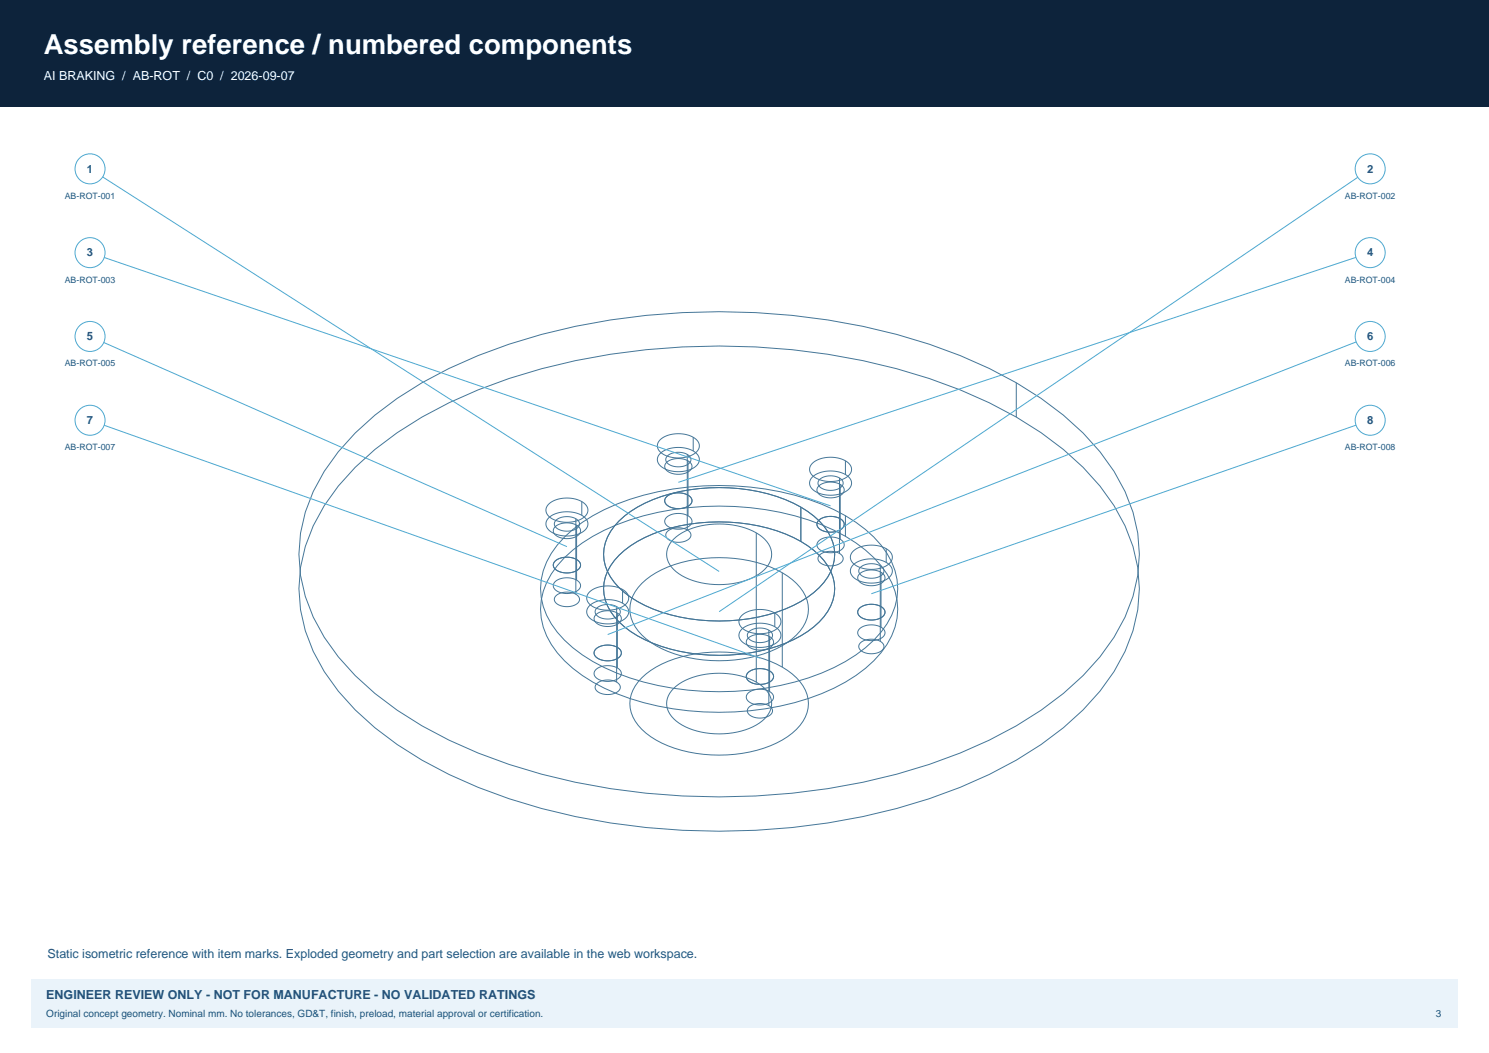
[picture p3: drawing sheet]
<svg xmlns="http://www.w3.org/2000/svg" width="420mm" height="297mm" viewBox="0 0 420 297" stroke-linecap="round" stroke-linejoin="round" font-family="sans-serif">
<path d="M0 0h420v30h-420z" fill-rule="evenodd" fill="#0d233b"/>
<path d="M8.8 276.2h402.4v13.7h-402.4z" fill-rule="evenodd" fill="#eaf3fa"/>
<g fill="none" stroke="#457798" stroke-width=".28">
<path d="M286.7 108v9.6M100.2 131.8a110.8 110.8 0 0 1 43.4-25 196.2 196.2 0 0 1 118.5 0 110.8 110.8 0 0 1 43.4 25 52.3 52.3 0 0 1 15.4 28.3 42 42 0 0 1-6.7 29.3 72.6 72.6 0 0 1-20.6 20.6 140.1 140.1 0 0 1-50.2 20.3 197.4 197.4 0 0 1-99.8-5 110.8 110.8 0 0 1-43.4-25.1 52.3 52.3 0 0 1-15.4-28.2 42 42 0 0 1 6.7-29.4l3.9-5.5zM100.2 122.1a110.8 110.8 0 0 1 43.4-25 196.2 196.2 0 0 1 118.5 0 110.8 110.8 0 0 1 43.4 25 52.3 52.3 0 0 1 15.4 28.3 42 42 0 0 1-6.7 29.3 72.6 72.6 0 0 1-20.6 20.6 140.1 140.1 0 0 1-50.2 20.3 197.4 197.4 0 0 1-99.8-5 110.8 110.8 0 0 1-43.4-25 52.3 52.3 0 0 1-15.4-28.3 42 42 0 0 1 6.7-29.4l3.9-5.5zM186.2 127.9a8.4 8.4 0 0 1 10.5 .3 2.47 2.47 0 0 1-1.2 3.8 8.5 8.5 0 0 1-9.5-.9 2.2 2.2 0 0 1 .2-3.2zM186.2 124a8.4 8.4 0 0 1 10.5 .3 2.47 2.47 0 0 1-1.2 3.9 8.5 8.5 0 0 1-9.5-1 2.2 2.2 0 0 1 .2-3.2zM188 130.4a5.3 5.3 0 0 1 7 .4 1.93 1.93 0 0 1-1.7 2.7 4.8 4.8 0 0 1-5.8-1.6 1.47 1.47 0 0 1 .5-1.5zM188.3 128.6a4.8 4.8 0 0 1 6.5 .5 1.97 1.97 0 0 1-2 2.4 4.3 4.3 0 0 1-5-1.5v-.7zM193.9 128.2v21.3M194.1 130v9.7M194.1 139.7v5.8M195.5 123.3v3.9M229.1 134.6a8.4 8.4 0 0 1 10.5 .2 2.47 2.47 0 0 1-1.1 3.9 8.5 8.5 0 0 1-9.6-1 2.2 2.2 0 0 1 .2-3.1z"/>
<path d="M229.1 130.7a8.4 8.4 0 0 1 10.5 .2 2.47 2.47 0 0 1-1.1 3.9 8.5 8.5 0 0 1-9.6-1 2.2 2.2 0 0 1 .2-3.1zM230.9 137.1a5.3 5.3 0 0 1 7 .3 1.93 1.93 0 0 1-1.7 2.7 4.8 4.8 0 0 1-5.7-1.5 1.47 1.47 0 0 1 .4-1.5zM231.2 135.2a4.8 4.8 0 0 1 6.5 .5 1.97 1.97 0 0 1-1.9 2.4 4.3 4.3 0 0 1-5-1.5v-.7zM236.8 134.8v21.3M237 136.6v9.7M238.5 130v3.8M154.8 146.1a8.4 8.4 0 0 1 10.5 .2 2.47 2.47 0 0 1-1.2 3.9 8.5 8.5 0 0 1-9.6-1 2.2 2.2 0 0 1 .3-3.1zM154.8 142.2a8.4 8.4 0 0 1 10.5 .2 2.47 2.47 0 0 1-1.2 3.9 8.5 8.5 0 0 1-9.6-1 2.2 2.2 0 0 1 .3-3.1zM156.6 158.3a5.3 5.3 0 0 1 6.9 .3 1.93 1.93 0 0 1-1.7 2.7 4.8 4.8 0 0 1-5.7-1.5 1.47 1.47 0 0 1 .5-1.5zM156.6 148.6a5.3 5.3 0 0 1 6.9 .3 1.93 1.93 0 0 1-1.7 2.7 4.8 4.8 0 0 1-5.7-1.5 1.47 1.47 0 0 1 .5-1.5zM156.8 146.7a4.8 4.8 0 0 1 6.5 .5 1.97 1.97 0 0 1-1.9 2.4 4.3 4.3 0 0 1-5-1.5v-.7zM159.2 157.3a52.9 52.9 0 0 1 26.4-12.8 80.9 80.9 0 0 1 49.6 5 35.7 35.7 0 0 1 15 12.4 18.1 18.1 0 0 1-1.7 22.2 43 43 0 0 1-20.5 12.9 82.6 82.6 0 0 1-54-1.4 39.2 39.2 0 0 1-18.5-13.8 18.1 18.1 0 0 1 1.7-22.3z"/>
<path d="M159.2 151.5a52.9 52.9 0 0 1 26.4-12.8 80.9 80.9 0 0 1 49.6 5 35.7 35.7 0 0 1 15 12.4 18.1 18.1 0 0 1-1.7 22.2 43 43 0 0 1-20.5 12.9 82.6 82.6 0 0 1-54-1.4 39.2 39.2 0 0 1-18.5-13.8 18.1 18.1 0 0 1 1.7-22.3zM162.4 146.3v21.3M162.6 148.1v9.7M162.6 157.8v5.8M164.1 141.5v3.8M174.6 156.6a35.4 35.4 0 0 1 19.8-8.8 50.4 50.4 0 0 1 31.5 4.9 17.4 17.4 0 0 1 9.4 11.7 13.6 13.6 0 0 1-5.8 12.4 41.7 41.7 0 0 1-23.8 8 47.1 47.1 0 0 1-27.8-6.7 15.2 15.2 0 0 1-7.6-12.1 13.4 13.4 0 0 1 4.3-9.4zM174.6 146.9a35.4 35.4 0 0 1 19.8-8.7 50.4 50.4 0 0 1 31.5 4.8 17.4 17.4 0 0 1 9.4 11.7 13.6 13.6 0 0 1-5.8 12.4 41.7 41.7 0 0 1-23.8 8 47.1 47.1 0 0 1-27.8-6.7 15.2 15.2 0 0 1-7.6-12.1 13.4 13.4 0 0 1 4.3-9.4zM188 140.1a5.3 5.3 0 0 1 7 .4 1.93 1.93 0 0 1-1.7 2.7 4.8 4.8 0 0 1-5.8-1.6 1.47 1.47 0 0 1 .5-1.5zM188 145.9a5.3 5.3 0 0 1 7 .4 1.93 1.93 0 0 1-1.7 2.7 4.8 4.8 0 0 1-5.8-1.6 1.47 1.47 0 0 1 .5-1.5zM188.3 149.9a4.8 4.8 0 0 1 6.5 .5 1.97 1.97 0 0 1-2 2.4 4.3 4.3 0 0 1-5-1.5v-.7zM190 152.1a20.3 20.3 0 0 1 16.7-4 13.5 13.5 0 0 1 10.5 6 5.8 5.8 0 0 1-2.2 7.1 22.2 22.2 0 0 1-19.6 2.5 10.4 10.4 0 0 1-7.1-5.9 5.6 5.6 0 0 1 1.7-5.7zM213.3 150.3v42.1"/>
<path d="M225.9 143v9.7M230.9 146.8a5.3 5.3 0 0 1 7 .3 1.93 1.93 0 0 1-1.7 2.7 4.8 4.8 0 0 1-5.7-1.5 1.47 1.47 0 0 1 .4-1.5zM230.9 152.6a5.3 5.3 0 0 1 7 .3 1.93 1.93 0 0 1-1.7 2.7 4.8 4.8 0 0 1-5.7-1.5 1.47 1.47 0 0 1 .4-1.5zM231.2 156.5a4.8 4.8 0 0 1 6.5 .5 1.97 1.97 0 0 1-1.9 2.4 4.3 4.3 0 0 1-5-1.5v-.7zM237 146.3v5.8M238.5 145.5v5.8M240.6 159.3a8.4 8.4 0 0 1 10.6 .3 2.47 2.47 0 0 1-1.2 3.9 8.5 8.5 0 0 1-9.6-1 2.2 2.2 0 0 1 .2-3.2zM240.6 155.5a8.4 8.4 0 0 1 10.6 .2 2.47 2.47 0 0 1-1.2 3.9 8.5 8.5 0 0 1-9.6-1 2.2 2.2 0 0 1 .2-3.1zM248.3 159.6v21.3M250 154.8v3.8M156.6 164.1a5.3 5.3 0 0 1 6.9 .3 1.93 1.93 0 0 1-1.7 2.7 4.8 4.8 0 0 1-5.7-1.5 1.47 1.47 0 0 1 .5-1.5zM156.8 168a4.8 4.8 0 0 1 6.5 .5 1.97 1.97 0 0 1-1.9 2.4 4.3 4.3 0 0 1-5-1.5v-.7z"/>
<path d="M166.3 170.8a8.4 8.4 0 0 1 10.5 .3 2.47 2.47 0 0 1-1.2 3.9 8.5 8.5 0 0 1-9.6-1 2.2 2.2 0 0 1 .3-3.2zM166.3 167a8.4 8.4 0 0 1 10.5 .2 2.47 2.47 0 0 1-1.2 3.9 8.5 8.5 0 0 1-9.6-1 2.2 2.2 0 0 1 .3-3.1zM168.1 173.4a5.3 5.3 0 0 1 6.9 .3 1.93 1.93 0 0 1-1.7 2.7 4.8 4.8 0 0 1-5.7-1.5 1.47 1.47 0 0 1 .5-1.5zM168.3 171.5a4.8 4.8 0 0 1 6.6 .5 1.97 1.97 0 0 1-2 2.4 4.3 4.3 0 0 1-5-1.5v-.7zM173.9 171.1v21.3M174.1 172.9v9.7M175.6 166.3v3.8M181 164.6a29.2 29.2 0 0 1 17.5-7.1 36.9 36.9 0 0 1 23.6 5 11.4 11.4 0 0 1 5.8 10.6 13.4 13.4 0 0 1-7.2 9 39.4 39.4 0 0 1-35.7 0 13.4 13.4 0 0 1-7.2-9 9.8 9.8 0 0 1 3.2-8.5zM209.2 177.5a8.4 8.4 0 0 1 10.5 .2 2.47 2.47 0 0 1-1.2 3.9 8.5 8.5 0 0 1-9.5-1 2.2 2.2 0 0 1 .2-3.1zM209.2 173.6a8.4 8.4 0 0 1 10.5 .3 2.47 2.47 0 0 1-1.2 3.8 8.5 8.5 0 0 1-9.5-.9 2.2 2.2 0 0 1 .2-3.2zM211.3 178.2a4.8 4.8 0 0 1 6.5 .5 1.97 1.97 0 0 1-1.9 2.4 4.3 4.3 0 0 1-5.1-1.6v-.7zM216.9 177.7v21.3"/>
<path d="M217.1 179.6v9.6M218.5 172.9v3.9M220.7 161.5v26.7M242.4 171.5a5.3 5.3 0 0 1 7 .4 1.93 1.93 0 0 1-1.7 2.7 4.8 4.8 0 0 1-5.7-1.6 1.47 1.47 0 0 1 .4-1.5zM242.4 161.9a5.3 5.3 0 0 1 7 .3 1.93 1.93 0 0 1-1.7 2.7 4.8 4.8 0 0 1-5.7-1.5 1.47 1.47 0 0 1 .4-1.5zM242.4 177.4a5.3 5.3 0 0 1 7 .3 1.93 1.93 0 0 1-1.7 2.7 4.8 4.8 0 0 1-5.7-1.5 1.47 1.47 0 0 1 .4-1.5zM242.7 160a4.8 4.8 0 0 1 6.5 .5 1.97 1.97 0 0 1-1.9 2.4 4.3 4.3 0 0 1-5-1.5v-.7zM248.5 161.4v9.7M248.5 171.1v5.8M168.1 183.1a5.3 5.3 0 0 1 6.9 .3 1.93 1.93 0 0 1-1.7 2.7 4.8 4.8 0 0 1-5.7-1.5 1.47 1.47 0 0 1 .5-1.5zM168.1 188.9a5.3 5.3 0 0 1 6.9 .3 1.93 1.93 0 0 1-1.7 2.7 4.8 4.8 0 0 1-5.7-1.5 1.47 1.47 0 0 1 .5-1.5zM168.3 192.8a4.8 4.8 0 0 1 6.6 .5 1.97 1.97 0 0 1-2 2.4 4.3 4.3 0 0 1-5-1.5v-.7z"/>
<path d="M174.1 182.6v5.8M181 191.2a29.2 29.2 0 0 1 17.5-7.1 36.9 36.9 0 0 1 23.6 5 11.4 11.4 0 0 1 5.8 10.6 13.4 13.4 0 0 1-7.2 9 39.4 39.4 0 0 1-35.7 0 13.4 13.4 0 0 1-7.2-9 9.8 9.8 0 0 1 3.2-8.5zM190 194.2a20.3 20.3 0 0 1 16.7-4 13.5 13.5 0 0 1 10.5 6 5.8 5.8 0 0 1-2.2 7.1 22.2 22.2 0 0 1-19.6 2.5 10.4 10.4 0 0 1-7.1-5.9 5.6 5.6 0 0 1 1.7-5.7zM211 189.7a5.3 5.3 0 0 1 7 .3 1.93 1.93 0 0 1-1.7 2.7 4.8 4.8 0 0 1-5.7-1.5 1.47 1.47 0 0 1 .4-1.5zM211 180a5.3 5.3 0 0 1 7 .4 1.93 1.93 0 0 1-1.7 2.7 4.8 4.8 0 0 1-5.7-1.6 1.47 1.47 0 0 1 .4-1.5zM211 195.5a5.3 5.3 0 0 1 7 .4 1.93 1.93 0 0 1-1.7 2.6 4.8 4.8 0 0 1-5.7-1.5 1.47 1.47 0 0 1 .4-1.5zM211.3 199.5a4.8 4.8 0 0 1 6.5 .5 1.97 1.97 0 0 1-1.9 2.3 4.3 4.3 0 0 1-5.1-1.5v-.7zM217.1 189.2v5.8M242.7 181.3a4.8 4.8 0 0 1 6.5 .5 1.97 1.97 0 0 1-1.9 2.4 4.3 4.3 0 0 1-5-1.5v-.7z"/>
</g>
<path d="M25.4 47.6l177.4 113.6" fill="none" stroke="#4da8d0" stroke-width=".28"/>
<circle cx="25.4" cy="47.6" r="4.2" fill="#fff" stroke="#4da8d0" stroke-width=".28"/>
<path d="M386.5 47.6l-183.7 124.9" fill="none" stroke="#4da8d0" stroke-width=".28"/>
<circle cx="386.5" cy="47.6" r="4.2" fill="#fff" stroke="#4da8d0" stroke-width=".28"/>
<path d="M25.4 71.3l208.9 71.4" fill="none" stroke="#4da8d0" stroke-width=".28"/>
<circle cx="25.4" cy="71.3" r="4.2" fill="#fff" stroke="#4da8d0" stroke-width=".28"/>
<path d="M386.5 71.3l-195.2 64.7" fill="none" stroke="#4da8d0" stroke-width=".28"/>
<circle cx="386.5" cy="71.3" r="4.2" fill="#fff" stroke="#4da8d0" stroke-width=".28"/>
<path d="M25.4 94.9l134.5 59.3" fill="none" stroke="#4da8d0" stroke-width=".28"/>
<circle cx="25.4" cy="94.9" r="4.2" fill="#fff" stroke="#4da8d0" stroke-width=".28"/>
<path d="M386.5 94.9l-215.1 84.1" fill="none" stroke="#4da8d0" stroke-width=".28"/>
<circle cx="386.5" cy="94.9" r="4.2" fill="#fff" stroke="#4da8d0" stroke-width=".28"/>
<path d="M25.4 118.5l189 67.1" fill="none" stroke="#4da8d0" stroke-width=".28"/>
<circle cx="25.4" cy="118.5" r="4.2" fill="#fff" stroke="#4da8d0" stroke-width=".28"/>
<path d="M386.5 118.5l-140.7 49" fill="none" stroke="#4da8d0" stroke-width=".28"/>
<circle cx="386.5" cy="118.5" r="4.2" fill="#fff" stroke="#4da8d0" stroke-width=".28"/>
<text font-size="7.8" fill="#fff" x="12.3" y="15.2">Assembly reference / numbered components</text>
<text font-size="3.5" fill="#fff" x="12.3" y="22.6">AI BRAKING / AB-ROT / C0 / 2026-09-07</text>
<text font-size="3.5" fill="#20577d" x="13.4" y="270.2">Static isometric reference with item marks. Exploded geometry and part selection are available in the web workspace.</text>
<text font-size="3.5" fill="#1b4e80" x="13.1" y="281.8">ENGINEER REVIEW ONLY - NOT FOR MANUFACTURE - NO VALIDATED RATINGS</text>
<g font-size="3.2" fill="#20577d">
<text x="24.5" y="48.7">1</text>
<text x="385.6" y="48.7">2</text>
<text x="24.5" y="72.3">3</text>
<text x="385.6" y="72.3">4</text>
<text x="24.5" y="96">5</text>
<text x="385.6" y="96">6</text>
<text x="24.5" y="119.6">7</text>
<text x="385.6" y="119.6">8</text>
</g>
<g font-size="2.8" fill="#1b4e80">
<text x="13.1" y="286.8">Original concept geometry. Nominal mm. No tolerances, GD&amp;T, finish, preload, material approval or certification.</text>
<text x="405" y="286.8">3</text>
</g>
<g font-size="2.5" fill="#20577d">
<text x="18.3" y="56.1">AB-ROT-001</text>
<text x="379.4" y="56.1">AB-ROT-002</text>
<text x="18.3" y="79.7">AB-ROT-003</text>
<text x="379.4" y="79.7">AB-ROT-004</text>
<text x="18.3" y="103.4">AB-ROT-005</text>
<text x="379.4" y="103.4">AB-ROT-006</text>
<text x="18.3" y="127">AB-ROT-007</text>
<text x="379.4" y="127">AB-ROT-008</text>
</g>
</svg>
